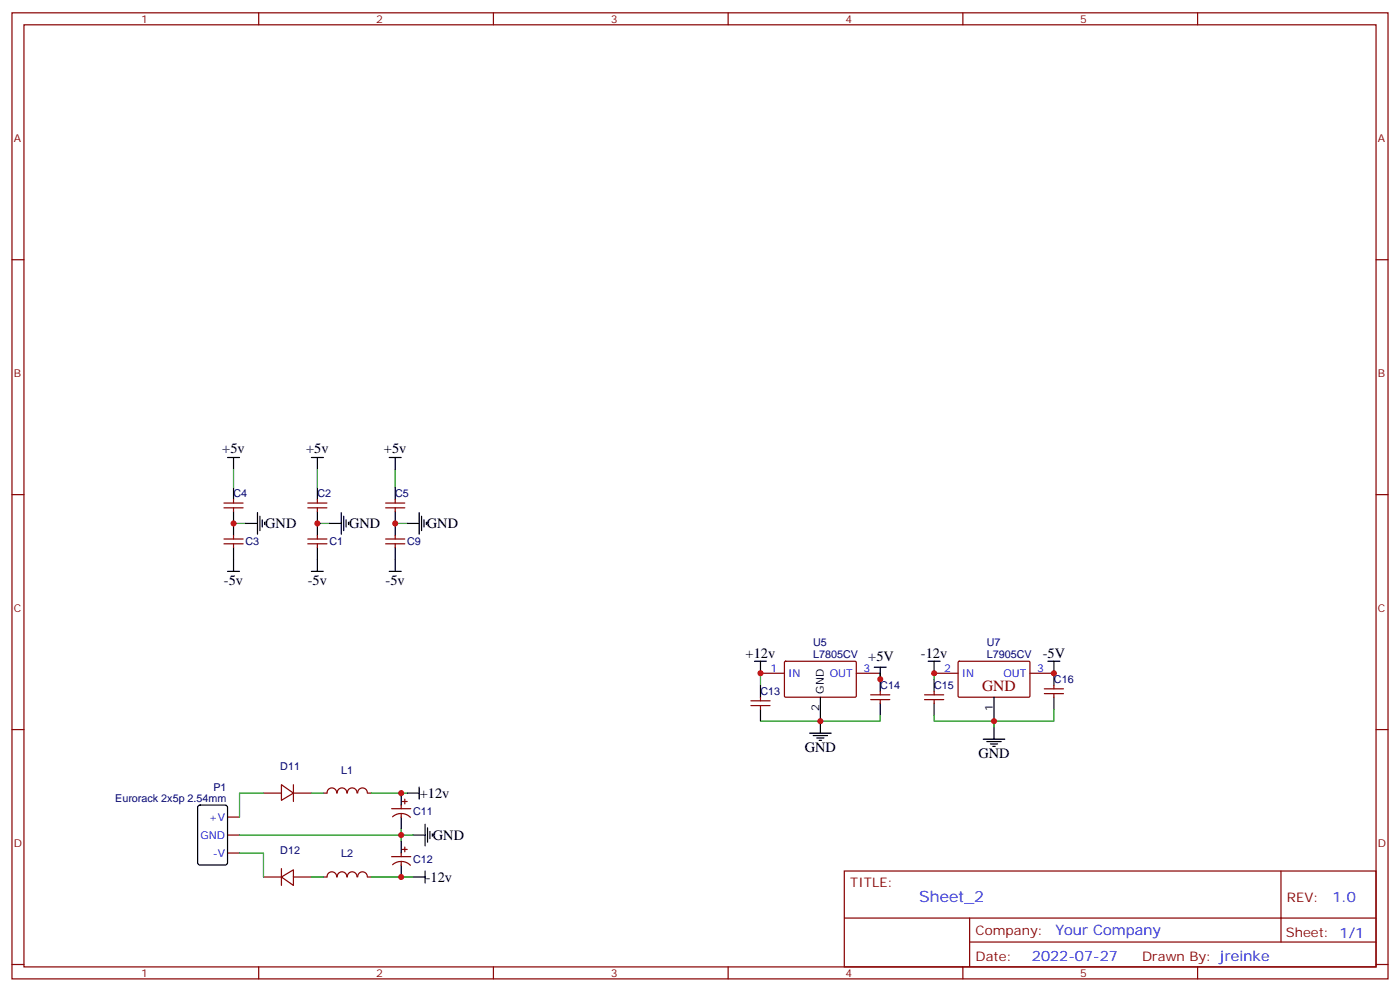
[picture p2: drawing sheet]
<svg xmlns="http://www.w3.org/2000/svg" width="412mm" height="292mm" viewBox="0 0 412 292" stroke-linecap="round" stroke-linejoin="round" font-family="sans-serif">
<g fill="none" stroke="#870000" stroke-width=".35">
<path d="M3.5 3.8h405.4v284.3h-405.4zM7.1 7.3h398.2v277.3h-398.2zM76.2 3.8v3.5M145.3 3.8v3.5M214.5 3.8v3.5M283.6 3.8v3.5M352.8 3.8v3.5M3.5 76.4h3.6M405.3 76.4h3.6M3.5 145.6h3.6M66 149.5h5.6M66 148.1h5.6"/>
<path d="M66 158.6h5.6M68.8 147v1.1M68.8 149.5v1M68.8 157.6v1M90.7 149.5h5.6M90.7 148.1h5.6M90.7 158.6h5.6M93.5 147v1.1M93.5 149.5v1M93.5 157.6v1M113.6 149.5h5.6M113.6 148.1h5.6"/>
<path d="M113.6 158.6h5.6M116.4 147v1.1M116.4 149.5v1M116.4 157.6v1M405.3 145.6h3.6M66 160.1h5.6M68.8 160.1v1M90.7 160.1h5.6M93.5 160.1v1M113.6 160.1h5.6M116.4 160.1v1M224 198.2h7.1"/>
<path d="M231.1 194.8l.3-.2 20.7 .1 .1 .3v10l-.3 .2h-20.7l-.1-.3zM252.2 198.2h7.1M275.2 198.2h7M282.3 194.8l.3-.2 20.6 .1 .2 .3-.1 10-.3 .2h-20.6l-.2-.3zM303.4 198.2h7M3.5 214.7h3.6M221.2 207.7h5.6M221.2 206.3h5.6M224 205.2v1.1M224 207.7v1M256.5 205.9h5.6M256.5 204.5h5.6"/>
<path d="M259.3 203.4v1.1M259.3 205.9v1.1M272.3 205.9h5.7M272.3 204.5h5.7M275.2 203.4v1.1M275.2 205.9v1.1M307.6 204.2h5.7M307.6 202.7h5.7M310.4 201.7v1M310.4 204.2v1M405.3 214.7h3.6M77.6 233.4h5.3"/>
<path d="M82.9 231l3.5 2.4-3.5 2.1zM86.4 233.4h5.3M86.4 231v4.9M95.2 233.4h1.1M96.3 233.4a1.41 1.41 0 0 1 1.5-1.5 1.41 1.41 0 0 1 1.4 1.5M99.3 233.4a1.41 1.41 0 0 1 1.4-1.5 1.41 1.41 0 0 1 1.5 1.5M102.3 233.4a1.41 1.41 0 0 1 1.4-1.5 1.41 1.41 0 0 1 1.4 1.5M105.4 233.4a1.41 1.41 0 0 1 1.4-1.5 1.41 1.41 0 0 1 1.4 1.5M108.3 233.4h1.1M115.4 238h5.6M118.2 237v1M118.2 239.4v1.1"/>
<path d="M118.5 235.9h1.4M119.2 235.2v1.4M67 240.5h3.6M67 245.8h3.6M67 251.1h3.6M77.6 258.1h5.3M82.9 258.1l3.5-2.1v4.6zM82.9 255.7v4.9M86.4 258.1h5.3M99.2 258.1a1.41 1.41 0 0 0-1.4-1.5 1.41 1.41 0 0 0-1.5 1.5h-1.1M99.3 258.1a1.41 1.41 0 0 1 1.4-1.5 1.41 1.41 0 0 1 1.5 1.5M102.3 258.1a1.41 1.41 0 0 1 1.4-1.5 1.41 1.41 0 0 1 1.4 1.5"/>
<path d="M105.4 258.1a1.41 1.41 0 0 1 1.4-1.5 1.41 1.41 0 0 1 1.4 1.5M108.3 258.1h1.1M115.4 252.1h5.6M115.6 254.5a3.8 3.8 0 0 1 5.3 .2M115.6 240.4a3.8 3.8 0 0 1 5.3 .2M118.2 251.1v1M118.2 253.5v1.1M118.5 250h1.4M119.2 249.3v1.4M248.7 256.4h156.6v28.2h-156.6zM377.3 256.4v20.9M248.7 270.2h156.5"/>
<path d="M285.6 277.3h119.6M285.6 270.2v14.1M3.5 283.9h3.6M76.2 284.6v3.5M145.3 284.6v3.5M214.5 284.6v3.5M283.6 284.6v3.5M352.8 284.6v3.5M405.3 283.9h3.6"/>
</g>
<g fill="none" stroke="#000" stroke-width=".35">
<path d="M67 134.7h3.6M68.8 134.7v3.5M91.7 134.7h3.5M93.5 134.7v3.5M114.7 134.7h3.5M116.4 134.7v3.5M68.8 143.5v3.5M68.8 150.5v7.1M72.3 154.1h3.5M75.8 150.9v6.3M76.6 151.9v4.3M77.3 153v2.1"/>
<path d="M78 153.7v.7M93.5 143.5v3.5M93.5 150.5v7.1M97 154.1h3.5M100.5 150.9v6.3M101.2 151.9v4.3M102 153v2.1M102.7 153.7v.7M116.4 143.5v3.5M116.4 150.5v7.1M119.9 154.1h3.6M123.5 150.9v6.3"/>
<path d="M124.2 151.9v4.3M124.9 153v2.1M125.6 153.7v.7M67 168.2h3.6M68.8 161.1v7.1M91.7 168.2h3.5M93.5 161.1v7.1M114.7 168.2h3.5M116.4 161.1v7.1M222.2 194.6h3.6M224 194.6v3.6M257.5 196.4h3.6"/>
<path d="M259.3 196.4v7M273.4 194.6h3.5M275.2 194.6v3.6M275.2 199.9v3.5M308.7 194.6h3.5M310.4 194.6v7.1M224 201.7v3.5M224 208.7v3.6M238.5 215.8h6.3M239.5 216.5h4.3M240.6 217.2h2.1M241.3 217.9h.7"/>
<path d="M241.7 205.2v10.6M259.3 207v3.5M275.2 207v3.5M289.6 217.6h6.4M290.7 218.3h4.2M291.7 219h2.2M292.5 219.7h.7M292.8 205.2v7.1M292.8 214v3.6M310.4 205.2v3.5M58.4 237.2l.5-.2h7.4l.7 .4v16.5l-.4 .6-7.7 .1-.6-.5-.1-16.4zM118.2 233.4v3.6"/>
<path d="M119.9 233.4h3.6M123.5 231.7v3.5M118.2 240.5v3.5M118.2 247.5v3.6M118.2 254.6v3.5M121.7 245.8h3.5M121.7 258.1h3.5M125.2 242.6v6.4M125.2 256.4v3.5M125.9 243.7v4.2M126.6 244.7v2.1M127.4 245.4v.7"/>
</g>
<g fill="none" stroke="#008700" stroke-width=".35">
<path d="M68.8 138.2v5.3M93.5 138.2v5.3M116.4 138.2v5.3M68.8 154.1h3.5M93.5 154.1h3.5M116.4 154.1h3.5M224 198.2v3.5M259.3 198.2v1.7M275.2 198.2v1.7M259.3 210.5v1.8h-35.3M292.8 212.3v1.7M310.4 208.7v3.6h-35.2v-1.8"/>
<path d="M77.6 233.4h-7v7.1M91.7 233.4h3.5M109.4 233.4h10.5M70.6 251.1h7v7M70.6 245.8h51.1M91.7 258.1h3.5M109.4 258.1h12.3M118.2 244v3.5"/>
</g>
<g fill="#c00">
<circle cx="118.2" cy="245.8" r=".88"/>
<circle cx="118.2" cy="258.1" r=".88"/>
<circle cx="118.2" cy="233.4" r=".88"/>
<circle cx="116.4" cy="154.1" r=".88"/>
<circle cx="241.7" cy="212.3" r=".88"/>
<circle cx="259.3" cy="199.9" r=".88"/>
<circle cx="310.4" cy="198.2" r=".88"/>
<circle cx="275.2" cy="198.2" r=".88"/>
<circle cx="224" cy="198.2" r=".88"/>
<circle cx="292.8" cy="212.3" r=".88"/>
<circle cx="93.5" cy="154.1" r=".88"/>
<circle cx="68.8" cy="154.1" r=".88"/>
</g>
<text font-size="4.6" fill="#800" x="289.3" y="203.4">GND</text>
<text font-size="4.6" fill="#00f" x="270.8" y="265.4">Sheet_2</text>
<g font-size="4.2">
<text x="65.5" y="133.4">+5v</text>
<text x="90.2" y="133.4">+5v</text>
<text x="113.1" y="133.4">+5v</text>
<text x="78.1" y="155.5">GND</text>
<text x="102.8" y="155.5">GND</text>
<text x="125.8" y="155.5">GND</text>
<text x="66" y="172.2">-5v</text>
<text x="90.7" y="172.2">-5v</text>
<text x="113.6" y="172.2">-5v</text>
<text x="219.7" y="193.6">+12v</text>
<text x="255.8" y="194.6">+5V</text>
<text x="271.3" y="193.6">-12v</text>
<text x="307.2" y="193.7">-5V</text>
<text x="237.1" y="221.4">GND</text>
<text x="288.2" y="223.2">GND</text>
<text x="123.6" y="234.9">+12v</text>
<text x="127.5" y="247.2">GND</text>
<text x="125.4" y="259.6">-12v</text>
</g>
<g font-size="4.2" fill="#00f">
<text x="392.5" y="265.6">1.0</text>
<text x="310.9" y="275.2">Your Company</text>
<text x="304" y="283">2022-07-27</text>
</g>
<g font-size="3.9" fill="#800">
<text x="250.5" y="260.9">TITLE:</text>
<text x="379.1" y="265.6">REV:</text>
<text x="287.4" y="275.1">Company:</text>
<text x="378.7" y="275.8">Sheet: 1/1</text>
<text x="287.4" y="282.8">Date:</text>
<text x="336.4" y="282.9">Drawn By: jreinke</text>
</g>
<g font-size="3.2" fill="#800">
<text x="41.6" y="6.8">1</text>
<text x="110.8" y="6.8">2</text>
<text x="179.9" y="6.8">3</text>
<text x="249.1" y="6.8">4</text>
<text x="318.2" y="6.8">5</text>
<text x="4.1" y="41.9">A</text>
<text x="405.9" y="41.9">A</text>
<text x="4.1" y="111">B</text>
<text x="405.9" y="111">B</text>
<text x="4.1" y="180.2">C</text>
<text x="405.9" y="180.2">C</text>
<text x="4.1" y="249.3">D</text>
<text x="405.9" y="249.3">D</text>
<text x="41.6" y="287.6">1</text>
<text x="110.8" y="287.6">2</text>
<text x="179.9" y="287.6">3</text>
<text x="249.1" y="287.6">4</text>
<text x="318.2" y="287.6">5</text>
</g>
<g font-size="3.2" fill="#000080">
<text x="68.8" y="146.4">C4</text>
<text x="93.5" y="146.4">C2</text>
<text x="116.4" y="146.4">C5</text>
<text x="72.3" y="160.5">C3</text>
<text x="97" y="160.5">C1</text>
<text x="119.9" y="160.5">C9</text>
<text x="239.5" y="190.3">U5</text>
<text x="290.7" y="190.3">U7</text>
<text x="239.5" y="193.5">L7805CV</text>
<text x="290.7" y="193.5">L7905CV</text>
<text x="259.3" y="202.8">C14</text>
<text x="275.2" y="202.8">C15</text>
<text x="310.4" y="201">C16</text>
<text x="224" y="204.6">C13</text>
<text x="82.6" y="226.7">D11</text>
<text x="100.5" y="227.7">L1</text>
<text x="62.9" y="232.7">P1</text>
<text x="33.9" y="235.9">Eurorack 2x5p 2.54mm</text>
<text x="121.7" y="239.8">C11</text>
<text x="82.6" y="251.4">D12</text>
<text x="100.5" y="252.4">L2</text>
<text x="121.7" y="253.9">C12</text>
</g>
<g font-size="3.2" fill="#00f">
<text x="226.9" y="197.8">1</text>
<text x="254.4" y="197.8">3</text>
<text x="278.1" y="197.8">2</text>
<text x="305.5" y="197.8">3</text>
<text x="232.1" y="199.2">IN</text>
<text x="244.4" y="199.2">OUT</text>
<text x="283.3" y="199.2">IN</text>
<text x="295.6" y="199.2">OUT</text>
<text x="61.6" y="241.5">+V</text>
<text x="59" y="246.8">GND</text>
<text x="62.7" y="252.1">-V</text>
</g>
<g font-size="3.2">
<text x="241.3" y="209.3" transform="rotate(-90 241.3 209.3)">2</text>
<text x="242.7" y="204.2" transform="rotate(-90 242.7 204.2)">GND</text>
<text x="292.5" y="209.3" transform="rotate(-90 292.5 209.3)">1</text>
</g>
</svg>
